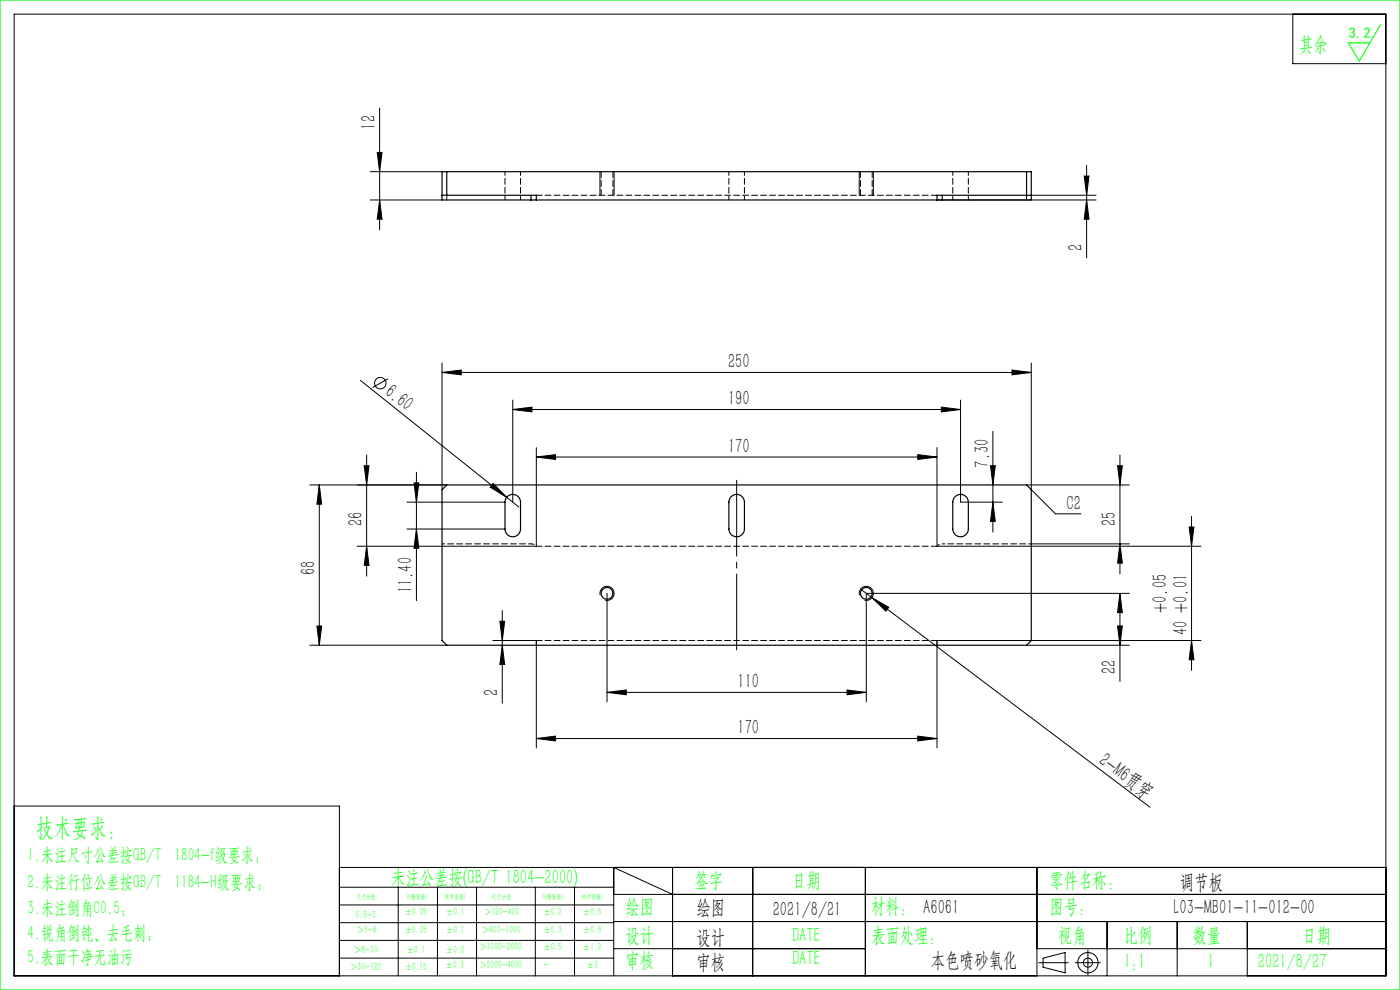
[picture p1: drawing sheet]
<svg xmlns="http://www.w3.org/2000/svg" width="297mm" height="210mm" viewBox="0 0 297 210" stroke-linecap="round" stroke-linejoin="round" font-family="sans-serif">
<g fill="none" stroke="#000" stroke-width=".21">
<path d="M3 3h291v204h-291zM274.3 3v10.5h19.7M78.5 36.4h15.3M80 32.3h1l-.5 4.1zM80.5 22.9v25.9M127.3 36.4v5M130.3 36.4v5M182.3 36.4v5M185.3 36.4v5M230 37.3h1l-.5 4.1zM230.5 35.1v19.6M78.5 42.4h15.3"/>
<path d="M80.5 42.4l.5 4.1h-1zM198.8 42.4h33.7M218.8 41.4h13.7M230.5 42.4l.5 4.1h-1zM93.8 79l4.1-.5v1zM93.8 77v26.9M93.8 79h125M214.7 78.5l4.1 .5-4.1 .5zM218.8 77v26.9l5.1 5.1h5.4M76.5 80.7l31 24.8M77.3 98.8h1l-.5 4.1zM77.8 96.5v25.7"/>
<path d="M82.3 80.4l-3.2 1.8M108.8 86.9l4.1-.5v1zM108.8 84.9v21.6M108.8 86.9h95M113.8 96.9l4.1-.5v1.1zM113.8 94.9v21h-38M113.8 96.9h85M194.7 96.4l4.1 .5-4.1 .6zM198.8 94.9v21h56M199.7 86.4l4.1 .5-4.1 .5zM203.8 84.9v21.6h8.8M210.1 98.8h1l-.5 4.1z"/>
<path d="M210.6 91.5v21.4M237.1 98.8h1l-.5 4.1zM237.6 96.5v25.2M67.7 102.9l.5 4h-1zM67.7 102.9v34M77.8 115.9l.5 4h-1zM86.3 106.5h20.8M86.3 112.2h20.8M87.8 102.4h1l-.5 4.1zM88.3 112.2l.5 4.1h-1zM88.3 100.2v27.2M94.8 102.9h-29.1"/>
<path d="M104.6 102.5l2.9 3-3.5-2.2zM107.5 105.5l2.6 2M210.6 106.5l.5 4.1h-1zM217.8 102.9h21.8M218.8 115.4h20.8M237.6 115.4l.5 4h-1zM252.3 111.8h1l-.5 4.1zM252.8 109.5v32.7M65.7 136.9h29.1M67.2 132.8h1l-.5 4.1zM104.6 135.9h9.2v22.8M106 131.8h1.1l-.5 4.1z"/>
<path d="M106.6 129.5v19.7M106.6 136.9l.5 4h-1.1zM127.3 126.3a1.5 1.5 0 0 1 1.3-1.9 1.5 1.5 0 0 1 1.7 1.6 1.5 1.5 0 0 1-1.9 1.3M128.8 125.9v23M182.3 126.3a1.5 1.5 0 0 1 1.3-1.9 1.5 1.5 0 0 1 1.7 1.6 1.5 1.5 0 0 1-1.9 1.3M182.6 125l2.4 1.8M185 126.8l3.5 2-.6 .8zM185 126.8l59 44.4M217.8 136.9h21.8M237.1 132.8h1l-.5 4.1zM237.6 125.9v18.6M237.6 125.9l.5 4h-1z"/>
<path d="M239.6 125.9h-55.8v23M252.8 135.9l.5 4h-1zM254.8 135.9h-56v22.8M113.8 156.7l4.1-.6v1.1zM113.8 156.7h85M128.8 146.9l4.1-.5v1zM128.8 146.9h55M179.7 146.4l4.1 .5-4.1 .5zM194.7 156.1l4.1 .6-4.1 .5zM3 171h69v36M72 184h222M72 188.2h58.2"/>
<path d="M72 192h58.2M72 195.7h58.2M72 199.5h58.2M84.5 188.2v18.8M92.8 188.2v18.8M101.1 188.2v18.8M113.6 188.2v18.8M121.9 188.2v18.8M130.2 189.7h163.8M130.2 195.5h163.8M142.7 189.7l-12.5-5.7v23M142.7 184v23"/>
<path d="M159.7 184v23M183.6 184v23M220 184v23M234.9 195.5v11.5M249.7 195.5v11.5M264.6 195.5v11.5M72 203.2h58.2M130.2 201.2h53.4M220 201.2h74M220.4 204.2h6.2M221.3 203.2l4.7-1.1v4.3l-4.7-1.2zM228.1 204.2h5.3"/>
<path d="M230.8 201.5v5.3"/>
<circle cx="80.7" cy="81.3" r="1.21"/>
<circle cx="230.8" cy="204.2" r="2.15"/>
<circle cx="230.8" cy="204.2" r=".96"/>
</g>
<path d="M156.3 101.9v36" fill="none" stroke="#000" stroke-width=".21" stroke-dasharray="30.5 1.3 1.3 1.3" stroke-dashoffset="14.4"/>
<path d="M0 0h297v210h-297zM292.9 5.2l-4.5 7.7-2.4-3.8h4.6" fill="none" stroke="#0f0" stroke-width=".25"/>
<g fill="#000">
<path d="M104.6 102.5l2.9 3-3.5-2.2zM185 126.8l3.5 2-.6 .8z"/>
<path d="M80.5 42.4l.5 4.1h-1zM80 32.3h1l-.5 4.1zM77.8 115.9l.5 4h-1zM77.3 98.8h1l-.5 4.1zM237.6 115.4l.5 4h-1zM237.1 98.8h1l-.5 4.1zM237.1 132.8h1l-.5 4.1zM237.6 125.9l.5 4h-1zM210.6 106.5l.5 4.1h-1zM210.1 98.8h1l-.5 4.1z"/>
<path d="M230 37.3h1l-.5 4.1zM230.5 42.4l.5 4.1h-1zM67.7 102.9l.5 4h-1zM67.2 132.8h1l-.5 4.1zM106 131.8h1.1l-.5 4.1zM106.6 136.9l.5 4h-1.1zM87.8 102.4h1l-.5 4.1zM88.3 112.2l.5 4.1h-1zM252.3 111.8h1l-.5 4.1zM252.8 135.9l.5 4h-1z"/>
<path d="M93.8 79l4.1-.5v1zM214.7 78.5l4.1 .5-4.1 .5zM113.8 96.9l4.1-.5v1.1zM194.7 96.4l4.1 .5-4.1 .6zM113.8 156.7l4.1-.6v1.1zM194.7 156.1l4.1 .6-4.1 .5z"/>
<path d="M128.8 146.9l4.1-.5v1zM179.7 146.4l4.1 .5-4.1 .5zM108.8 86.9l4.1-.5v1zM199.7 86.4l4.1 .5-4.1 .5z"/>
</g>
<g fill="none" stroke="#000" stroke-width=".25">
<path d="M94.8 36.4v5M217.8 36.4v5M93.8 41.4h20v1M112.7 42.4h1.1M112.7 42.4h-18.9v-6h125v6h-18.9M112.7 41.4v1M113.8 42.4h85M198.8 42.4h1.1M199.9 41.4v1M218.8 41.4h-20v1M93.8 103.9l1-1h123l1 1v32l-1 1h-123l-1-1zM107.6 105.4a1.65 1.65 0 0 1 1.8-.4 1.65 1.65 0 0 1 1 1.5v5.7a1.65 1.65 0 0 1-1.6 1.7 1.65 1.65 0 0 1-1.7-1.7v-5.7l.2-.8z"/>
<path d="M155.1 105.4a1.65 1.65 0 0 1 1.8-.4 1.65 1.65 0 0 1 1 1.5v5.7a1.65 1.65 0 0 1-1.6 1.7 1.65 1.65 0 0 1-1.7-1.7v-5.7l.1-.4zM202.6 105.4a1.65 1.65 0 0 1 1.8-.4 1.65 1.65 0 0 1 1 1.5v5.7a1.65 1.65 0 0 1-1.6 1.7 1.65 1.65 0 0 1-1.7-1.7v-5.7l.2-.8z"/>
<circle cx="128.8" cy="125.9" r="1.25"/>
<circle cx="183.8" cy="125.9" r="1.25"/>
</g>
<path d="M127.5 36.4v5M182.5 36.4v5M113.8 41.4h85M130 41.4v-5M185 41.4v-5M113.8 115.9h85M113.8 135.9h85" fill="none" stroke="#000" stroke-width=".21" stroke-dasharray="1.3 .6"/>
<path d="M107.1 36.4v6M154.6 36.4v6M202.1 36.4v6M94.8 42.4v-1M110.4 42.4v-6M157.9 42.4v-6M205.4 42.4v-6M217.8 41.4v1M113.8 135.9v1M198.8 136.9v-1" fill="none" stroke="#000" stroke-width=".21" stroke-dasharray="1.3 .6" stroke-dashoffset=".5"/>
<path d="M112.7 115.4l.6 .1 .5 .4M198.8 115.9l.5-.4 .6-.1" fill="none" stroke="#000" stroke-width=".21" stroke-dasharray="1.3 .6" stroke-dashoffset=".6"/>
<path d="M93.8 115.4h18.9M199.9 115.4h18.9" fill="none" stroke="#000" stroke-width=".21" stroke-dasharray="1.3 .6" stroke-dashoffset=".7"/>
<text font-size="5.4" fill="#0f0" x="7.7" y="177.2">技术要求：</text>
<g font-size="4.4" fill="#0f0">
<text x="275.6" y="10.8">其余</text>
<text x="83" y="187.5">未注公差按(GB/T 1804-2000)</text>
<text x="147.3" y="188">签字</text>
<text x="168" y="188">日期</text>
<text x="222.6" y="188">零件名称：</text>
<text x="132.7" y="193.6">绘图</text>
<text x="184.8" y="193.6">材料： A6061</text>
<text x="222.6" y="193.6">图号：</text>
<text x="132.7" y="199.8">设计</text>
<text x="168" y="199.8">DATE</text>
<text x="184.8" y="199.8">表面处理：</text>
<text x="224.4" y="199.8">视角</text>
<text x="238.4" y="199.8">比例</text>
<text x="253" y="199.8">数量</text>
<text x="276.3" y="199.8">日期</text>
<text x="132.7" y="205.1">审核</text>
<text x="168" y="204.6">DATE</text>
<text x="238.4" y="205.3">1:1</text>
<text x="256.2" y="205.3">1</text>
<text x="266.9" y="205.3">2021/8/27</text>
</g>
<g font-size="4.4">
<text x="79.7" y="27.5" transform="rotate(-90 79.7 27.5)">12</text>
<text x="229.6" y="53.2" transform="rotate(-90 229.6 53.2)">2</text>
<text x="81.4" y="83.5" transform="rotate(39 81.4 83.5)">6.60</text>
<text x="154.5" y="78.1">250</text>
<text x="154.5" y="86">190</text>
<text x="154.5" y="96.1">170</text>
<text x="209.8" y="99.2" transform="rotate(-90 209.8 99.2)">7.30</text>
<text x="76.9" y="111.5" transform="rotate(-90 76.9 111.5)">26</text>
<text x="226.2" y="108.1">C2</text>
<text x="236.7" y="111.5" transform="rotate(-90 236.7 111.5)">25</text>
<text x="66.9" y="122" transform="rotate(-90 66.9 122)">68</text>
<text x="87.5" y="125.9" transform="rotate(-90 87.5 125.9)">11.40</text>
<text x="247.5" y="130" transform="rotate(-90 247.5 130)">+0.05</text>
<text x="251.9" y="134.6" transform="rotate(-90 251.9 134.6)">40 +0.01</text>
<text x="236.7" y="143" transform="rotate(-90 236.7 143)">22</text>
<text x="105.7" y="147.6" transform="rotate(-90 105.7 147.6)">2</text>
<text x="156.4" y="146">110</text>
<text x="156.5" y="155.8">170</text>
<text x="232.9" y="161.8" transform="rotate(37 232.9 161.8)">2-M6贯穿</text>
<text x="250.3" y="188.6">调节板</text>
<text x="147.8" y="194">绘图</text>
<text x="163.9" y="194.3">2021/8/21</text>
<text x="249" y="194">L03-MB01-11-012-00</text>
<text x="147.8" y="200.2">设计</text>
<text x="147.8" y="205.5">审核</text>
<text x="197.5" y="205">本色喷砂氧化</text>
</g>
<g font-size="4" fill="#0f0">
<text x="5.9" y="182.6">1.未注尺寸公差按GB/T 1804-f级要求；</text>
<text x="5.9" y="188.4">2.未注行位公差按GB/T 1184-H级要求；</text>
<text x="5.9" y="193.9">3.未注倒角C0.5；</text>
<text x="5.9" y="199.2">4.锐角倒钝、去毛刺；</text>
<text x="5.9" y="204.2">5.表面干净无油污</text>
</g>
<text font-size="3.2" fill="#0f0" x="286.1" y="8">3.2</text>
<g font-size="2.3" fill="#0f0">
<text x="75.5" y="194.7">0.5-3</text>
<text x="75.6" y="198">＞3-6</text>
<text x="85.9" y="194.2">±0.05</text>
<text x="85.9" y="198">±0.05</text>
<text x="94.6" y="194.2">±0.1</text>
<text x="94.6" y="198">±0.1</text>
<text x="102.2" y="198">＞400-1000</text>
<text x="102.7" y="194.2">＞120-400</text>
<text x="115.3" y="194.2">±0.2</text>
<text x="115.3" y="198">±0.3</text>
<text x="123.7" y="194.2">±0.5</text>
<text x="123.7" y="198">±0.8</text>
<text x="75.1" y="202.2">＞6-30</text>
<text x="86.3" y="202.2">±0.1</text>
<text x="94.6" y="202.2">±0.2</text>
<text x="101.7" y="201.6">＞1000-2000</text>
<text x="115.3" y="201.6">±0.5</text>
<text x="123.7" y="201.6">±1.2</text>
<text x="74.3" y="205.8">＞30-120</text>
<text x="85.9" y="205.8">±0.15</text>
<text x="94.5" y="205.4">±0.3</text>
<text x="101.7" y="205.4">＞2000-4000</text>
<text x="115.3" y="205.4">-</text>
<text x="124.5" y="205.4">±2</text>
</g>
<g font-size="1.5" fill="#0f0">
<text x="75.5" y="190.6">尺寸分段</text>
<text x="86.4" y="190.6">F(精密级)</text>
<text x="94.4" y="190.6">M(中密级)</text>
<text x="104.3" y="190.6">尺寸分段</text>
<text x="115.2" y="190.6">F(精密级)</text>
<text x="123.5" y="190.6">M(中密级)</text>
</g>
</svg>
